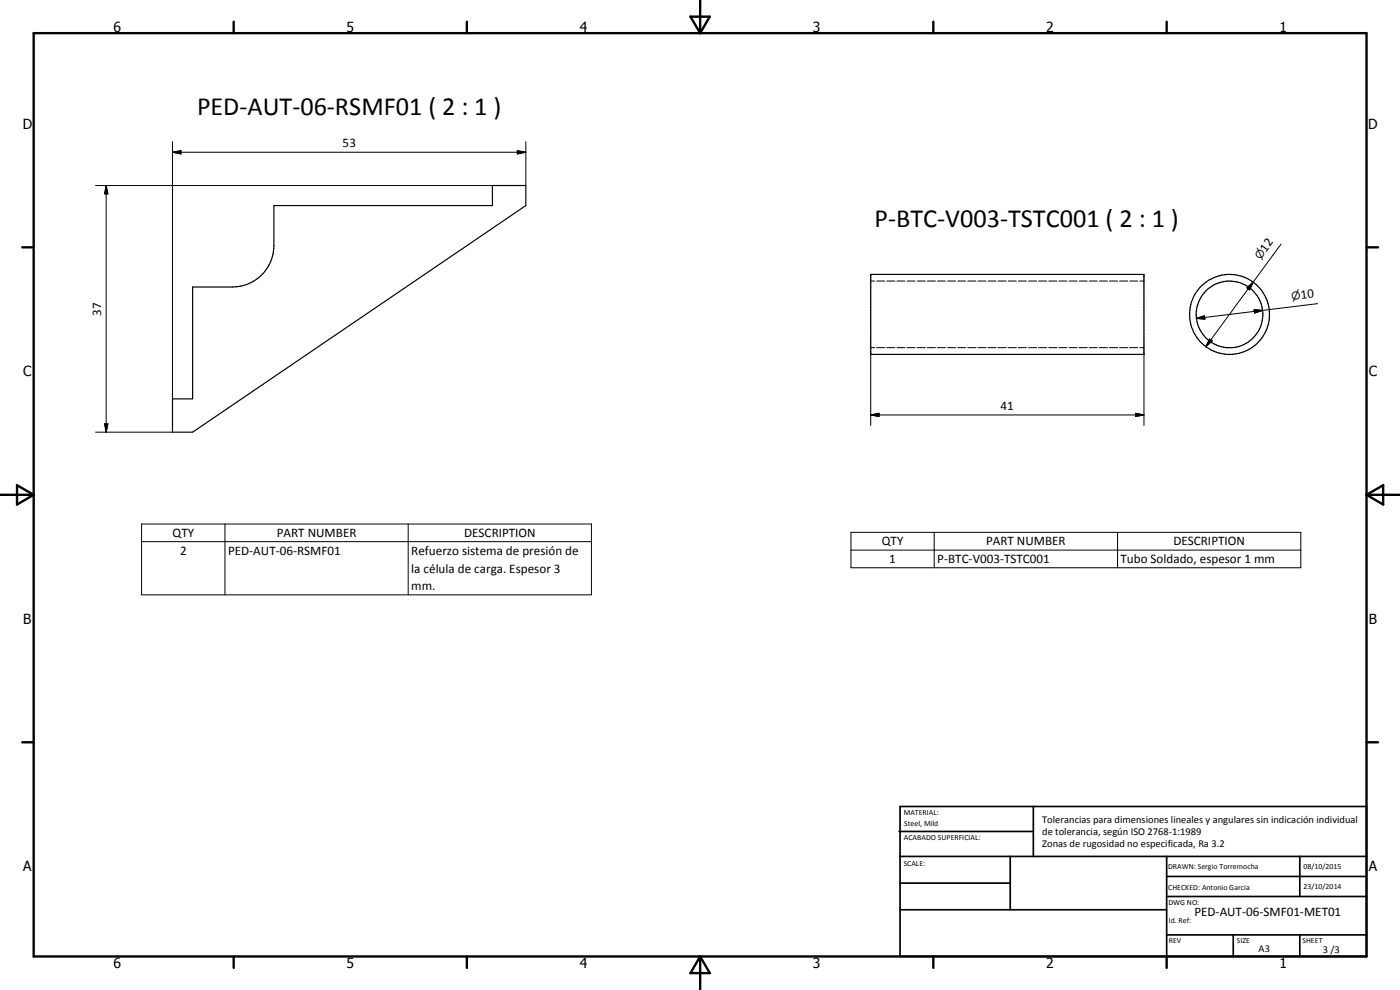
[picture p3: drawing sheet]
<svg xmlns="http://www.w3.org/2000/svg" width="420mm" height="297mm" viewBox="0 0 420 297" stroke-linecap="round" stroke-linejoin="round" font-family="sans-serif">
<g fill="none" stroke="#000" stroke-width=".35">
<path d="M82.2 61.7h65.6v-6h10v6l-100 68h-6v-10h6v-33.6h12a12.4 12.4 0 0 0 12.4-12.4zM261.3 82.3h82v24h-82z"/>
<circle cx="369" cy="94.4" r="12"/>
<circle cx="369" cy="94.3" r="10"/>
</g>
<g fill="none" stroke="#000" stroke-width=".3">
<path d="M28.7 55.7h119.1M31.9 55.7l.5 2.5h-1zM31.9 55.7v74M51.8 45.7l2.5-.5v1zM51.8 45.7h106M51.8 42.5v77.2M155.3 45.2l2.5 .5-2.5 .5zM157.8 42.5v13.2M384.5 73.2l-8.4 11.5M261.3 84.3h1.2M263.1 84.3h2.4M266.1 84.3h2.5"/>
<path d="M269.2 84.3h2.4M272.2 84.3h2.4M275.3 84.3h2.4M278.3 84.3h2.4M281.3 84.3h2.4M284.4 84.3h2.4M287.4 84.3h2.4M290.4 84.3h2.5M293.5 84.3h2.4M296.5 84.3h2.4M299.5 84.3h2.5M302.6 84.3h2.4"/>
<path d="M305.6 84.3h2.4M308.7 84.3h2.4M311.7 84.3h2.4M314.7 84.3h2.5M317.8 84.3h2.4M320.8 84.3h2.4M323.9 84.3h2.4M326.9 84.3h2.4M329.9 84.3h2.4M332.9 84.3h2.5M336 84.3h2.4M339 84.3h2.4"/>
<path d="M342.1 84.3h1.2M359.1 95.5l2.4-.8 .1 1.1zM374.2 86.4l1.9-1.7-1.1 2.3zM376.1 84.7l-14.2 19.3M376.4 92.9l2.5 .2-2.4 .8zM395.5 91.1l-36.4 4.4M261.3 104.3h1.2M261.3 106.3v21.4M263.1 104.3h2.4M266.1 104.3h2.5M269.2 104.3h2.4M272.2 104.3h2.4"/>
<path d="M275.3 104.3h2.4M278.3 104.3h2.4M281.3 104.3h2.4M284.4 104.3h2.4M287.4 104.3h2.4M290.4 104.3h2.5M293.5 104.3h2.4M296.5 104.3h2.4M299.5 104.3h2.5M302.6 104.3h2.4M305.6 104.3h2.4M308.7 104.3h2.4"/>
<path d="M311.7 104.3h2.4M314.7 104.3h2.5M317.8 104.3h2.4M320.8 104.3h2.4M323.9 104.3h2.4M326.9 104.3h2.4M329.9 104.3h2.4M332.9 104.3h2.5M336 104.3h2.4M339 104.3h2.4M342.1 104.3h1.2M343.3 106.3v21.4"/>
<path d="M363 101.7l.8 .6-1.9 1.7zM28.7 129.7h23.1M31.4 127.2h1l-.5 2.5zM261.3 124.5l2.5-.5v1zM261.3 124.5h82M340.8 124l2.5 .5-2.5 .5zM42.5 157.2h135v21.3h-135zM67.5 157.2v21.3M122.5 157.2v21.3M255.4 159.7h135v10.6h-135zM280.4 159.7v10.6M335.4 159.7v10.6"/>
<path d="M42.5 162.5h135M255.4 165.1h135"/>
</g>
<g fill="none" stroke="#000" stroke-width=".71">
<path d="M10.1 9.9h400v277.1h-400zM70.1 6.5v3.4M140.1 6.5v3.4M207.2 5h5.8l-2.9 4.9zM210.1 0v9.9M280.1 6.5v3.4M350.1 6.5v3.4M6.7 74.2h3.4M410.1 74.2h3.5M.1 148.5h10M5.1 145.6l5 2.9-5 2.9zM410.1 148.5h10"/>
<path d="M410.1 148.5l5-2.9v5.8zM6.7 222.7h3.4M410.1 222.7h3.5M70.1 287v3.4M140.1 287v3.4M210.1 287v10M210.1 287l2.9 5h-5.8zM280.1 287v3.4M350.1 287v3.4"/>
</g>
<g fill="none" stroke="#000" stroke-width=".51">
<path d="M269.8 249.5h40.3M270.1 242h140v45h-140zM270.1 257h140M303.2 257v16M310.1 242v15M350.1 257v30M390.1 257v12M270.1 265h33.1M270.1 273h80M350.1 269h60M350.1 263h60M350.1 280.5h60"/>
<path d="M370.1 280.5v6.5M390.1 280.5v6.5"/>
</g>
<path d="M31.9 55.7l.5 2.5h-1zM51.8 45.7l2.5-.5v1zM155.3 45.2l2.5 .5-2.5 .5zM359.1 95.5l2.4-.8 .1 1.1zM374.2 86.4l1.9-1.7-1.1 2.3zM376.4 92.9l2.5 .2-2.4 .8zM363 101.7l.8 .6-1.9 1.7zM31.4 127.2h1l-.5 2.5zM261.3 124.5l2.5-.5v1zM340.8 124l2.5 .5-2.5 .5z" fill="#000"/>
<g font-size="7.9">
<text x="59.1" y="34.6">PED-AUT-06-RSMF01 ( 2 : 1 )</text>
<text x="262.5" y="68.2">P-BTC-V003-TSTC001 ( 2 : 1 )</text>
</g>
<g font-size="4.2">
<text x="34" y="9.6">6</text>
<text x="104" y="9.6">5</text>
<text x="174" y="9.6">4</text>
<text x="244" y="9.6">3</text>
<text x="314" y="9.6">2</text>
<text x="384" y="9.6">1</text>
<text x="6.8" y="38.7">D</text>
<text x="410.6" y="38.7">D</text>
<text x="7" y="112.9">C</text>
<text x="410.8" y="112.9">C</text>
<text x="7" y="187.1">B</text>
<text x="410.8" y="187.1">B</text>
<text x="7" y="261.4">A</text>
<text x="410.8" y="261.4">A</text>
<text x="34" y="290.4">6</text>
<text x="104" y="290.4">5</text>
<text x="174" y="290.4">4</text>
<text x="244" y="290.4">3</text>
<text x="314" y="290.4">2</text>
<text x="384" y="290.4">1</text>
</g>
<g font-size="3.9">
<text x="102.8" y="44.2">53</text>
<text x="379.9" y="75.9" transform="rotate(-54 379.9 75.9)">12</text>
<text x="390.5" y="89.6" transform="rotate(-7 390.5 89.6)">10</text>
<text x="30.3" y="94.7" transform="rotate(-90 30.3 94.7)">37</text>
<text x="300.3" y="123">41</text>
<text x="51.8" y="161.2">QTY</text>
<text x="83.1" y="161.1">PART NUMBER</text>
<text x="139.3" y="161.2">DESCRIPTION</text>
<text x="54" y="166.5">2</text>
<text x="68.4" y="166.5">PED-AUT-06-RSMF01</text>
<text x="123.4" y="166.5">Refuerzo sistema de presión de</text>
<text x="264.7" y="163.7">QTY</text>
<text x="295.9" y="163.7">PART NUMBER</text>
<text x="352.2" y="163.7">DESCRIPTION</text>
<text x="123.4" y="171.8">la célula de carga. Espesor 3</text>
<text x="266.9" y="169">1</text>
<text x="281.3" y="169">P-BTC-V003-TSTC001</text>
<text x="336.3" y="169">Tubo Soldado, espesor 1 mm</text>
<text x="123.4" y="177.2">mm.</text>
<text x="358.5" y="275">PED-AUT-06-SMF01-MET01</text>
</g>
<g font-size="3.3">
<text x="378.3" y="78.1" transform="rotate(-54 378.3 78.1)">n</text>
<text x="387.7" y="89.9" transform="rotate(-7 387.7 89.9)">n</text>
</g>
<g font-size="3.1">
<text x="312.7" y="246.8">Tolerancias para dimensiones lineales y angulares sin indicación individual</text>
<text x="312.7" y="250.4">de tolerancia, según ISO 2768-1:1989</text>
<text x="312.7" y="254">Zonas de rugosidad no especificada, Ra 3.2</text>
<text x="377.7" y="285.6">A3</text>
<text x="397" y="285.9">3 /3</text>
</g>
<g font-size="2.4">
<text x="271.2" y="244.4">MATERIAL:</text>
<text x="271.3" y="252">ACABADO SUPERFICIAL:</text>
<text x="271.4" y="247.9">Steel, Mild</text>
<text x="271.2" y="259.7">SCALE:</text>
<text x="350.6" y="260.8">DRAWN: Sergio Torremocha</text>
<text x="391.2" y="260.6">08/10/2015</text>
<text x="350.6" y="267">CHECKED: Antonio Garcia</text>
<text x="391.2" y="266.7">23/10/2014</text>
<text x="350.6" y="271.4">DWG NO:</text>
<text x="350.8" y="276.9">Id. Ref:</text>
<text x="350.8" y="282.8">REV</text>
<text x="371.2" y="282.9">SIZE</text>
<text x="390.9" y="282.9">SHEET</text>
</g>
</svg>
